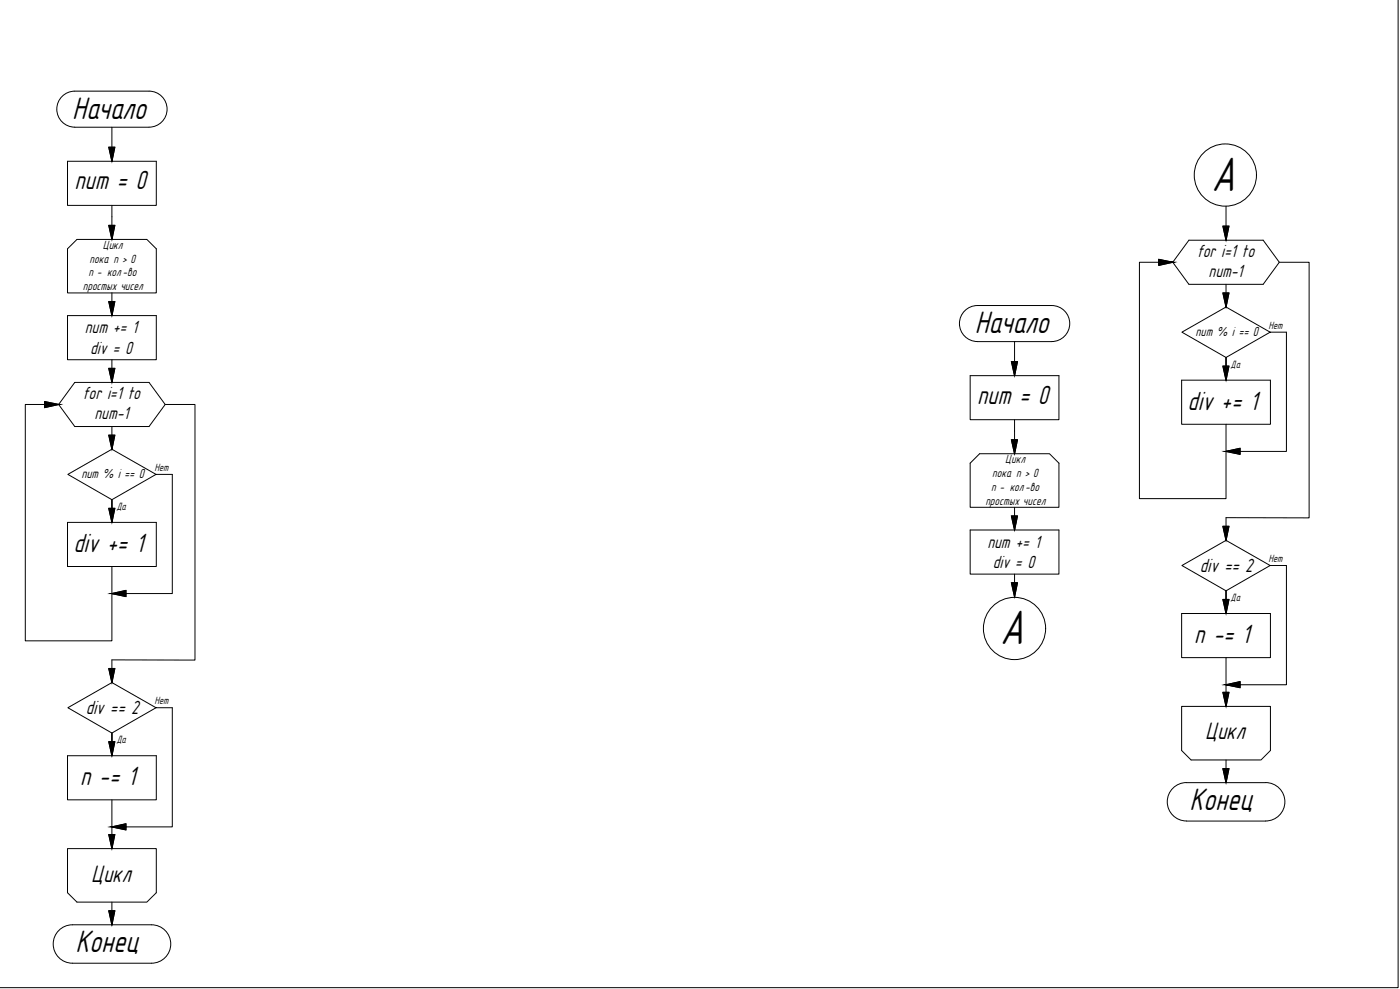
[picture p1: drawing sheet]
<svg xmlns="http://www.w3.org/2000/svg" width="841mm" height="594mm" viewBox="0 0 841 594" stroke-linecap="round" stroke-linejoin="round" font-family="sans-serif">
<!-- layer: Tonk -->
<g fill="none" stroke="#000" stroke-width=".6">
<path d="M37 58l3-2 4-1h46a11 11 0 0 1 10 11 11 11 0 0 1-10 10h-45a11 11 0 0 1-10-6 11 11 0 0 1 2-12zM67 76v21M41 97h53v26h-53zM67 123v21M737 124v20M41 149v27h53v-27M714 144h45l10 14-10 13h-45l-9-13zM67 176v14M737 171v13M41 190h53v26h-53zM580 187l2-2 4-1h46a11 11 0 0 1 11 10 11 11 0 0 1-11 11h-45a11 11 0 0 1-10-7 11 11 0 0 1 3-11zM737 184v-6v6"/>
<path d="M763 200l-26-16-27 16 27 15 26-15h10M67 216v14M609 205v21M45 230h45l9 13-9 13h-45l-10-13zM67 230v-7v7M583 226h53v26h-53zM710 228h53v27h-53zM737 225v-10v13M67 256v14M609 252v21M67 270v-7v7M583 278v27h53v-27"/>
<path d="M94 285l-27-15-26 15 26 15 27-15h10M41 314h53v26h-53zM67 310v-10v14M583 318h53v27h-53zM609 305v13M737 311v14M737 325v-7v7M763 340l-26-15-27 15 27 15 26-15h10M609 345v13v-6M710 369h53v26h-53zM737 365v-10v14M67 396v14"/>
<path d="M737 395v29M67 410v-7v7M94 425l-27-15-26 15 26 15 27-15h10M41 454h53v26h-53zM67 450v-10v14M710 451v-27h53v27M737 456v14M713 470h47M713 470a12 12 0 0 0-12 12 12 12 0 0 0 12 11h47a12 12 0 0 0 12-11 12 12 0 0 0-12-12M67 480v30M41 536v-26h53v26M35 559l3-2 4-1h49a12 12 0 0 1 12 11 12 12 0 0 1-12 12h-48a12 12 0 0 1-10-8 12 12 0 0 1 2-12z"/>
<path d="M67 542v14"/>
</g>
<!-- layer: Format -->
<g fill="#000" stroke="#000" stroke-width=".6">
<path d="M65 88h4l-2 9zM65 135h4l-2 9zM735 136h3l-1 8zM735 176h3l-1 8zM65 181h4l-2 9zM608 217h3l-2 9zM735 220h3l-1 8zM65 221h4l-2 9zM65 261h4l-2 9zM608 264h3l-2 9zM65 305h4l-2 9zM608 310h3l-2 8z"/>
<path d="M735 316h3l-1 9zM608 350h3l-2 8zM735 360h3l-1 9zM65 402h4l-2 8zM735 416h3l-1 8zM65 446h4l-2 8zM735 462h3l-1 8zM65 501h4l-2 9zM65 547h4l-2 9z"/>
<path d="M696 156l9 2h-9zM696 158v1l9-1z"/>
<path d="M27 241l8 2h-8zM27 243v2l8-2z"/>
<path d="M737 271l8-2v2zM737 271l8 2v-2z"/>
<path d="M67 357l9-2v2zM67 357l9 1v-1z"/>
<path d="M737 411l8-2v2zM737 411l8 2v-2z"/>
<path d="M67 497l9-2v2zM67 497l9 1v-1z"/>
</g>
<g fill="none" stroke="#000" stroke-width=".72">
<path d="M65 88h4l-2 9zM65 135h4l-2 9zM735 136h3l-1 8zM696 156l9 2-9 1zM735 176h3l-1 8zM65 181h4l-2 9zM608 217h3l-2 9zM735 220h3l-1 8zM65 221h4l-2 9zM27 241l8 2-8 2zM65 261h4l-2 9zM608 264h3l-2 9z"/>
<path d="M737 271l8-2v4zM65 305h4l-2 9zM608 310h3l-2 8zM735 316h3l-1 9zM67 357l9-2v3zM608 350h3l-2 8zM735 360h3l-1 9zM65 402h4l-2 8zM735 416h3l-1 8zM737 411l8-2v4zM65 446h4l-2 8zM735 462h3l-1 8z"/>
<path d="M67 497l9-2v3zM65 501h4l-2 9zM65 547h4l-2 9z"/>
</g>
<!-- layer: 0 -->
<g fill="none" stroke="#000" stroke-width=".6">
<path d="M840 0v593h-840M41 149l5-5h42l6 5M705 158h-21v142h53v-45M769 158h17v153h-49M773 200v71h-36M35 243h-20v142h52v-45M99 243h18v154l-50-1M583 278l5-5h42l6 5M104 285v72h-37M773 340v71h-36M104 425v72h-37M710 451l6 5h42l5-5"/>
<path d="M41 536l5 6h42l6-6"/>
<circle cx="736" cy="105" r="19"/>
<circle cx="609" cy="378" r="19"/>
</g>
<g font-size="30">
<text x="728" y="115">А</text>
<text x="601" y="387">А</text>
</g>
<g font-size="19.5">
<text x="43" y="71">Начало</text>
<text x="586" y="200">Начало</text>
<text x="715" y="487">Конец</text>
<text x="45" y="572">Конец</text>
</g>
<g font-size="16.5">
<text x="45" y="114">num = 0</text>
<text x="587" y="242">num = 0</text>
<text x="713" y="246">div += 1</text>
<text x="44" y="332">div += 1</text>
<text x="717" y="386">n -= 1</text>
<text x="48" y="471">n -= 1</text>
</g>
<g font-size="15">
<text x="724" y="444">Цикл</text>
<text x="55" y="530">Цикл</text>
</g>
<g font-size="12">
<text x="721" y="344">div == 2</text>
<text x="52" y="429">div == 2</text>
</g>
<g font-size="11">
<text x="719" y="154">for i=1 to</text>
<text x="726" y="167">num-1</text>
<text x="51" y="200">num += 1</text>
<text x="54" y="212">div = 0</text>
<text x="50" y="240">for i=1 to</text>
<text x="57" y="252">num-1</text>
<text x="593" y="329">num += 1</text>
<text x="596" y="341">div = 0</text>
</g>
<g font-size="8.2">
<text x="718" y="202">num % i == 0</text>
<text x="49" y="287">num % i == 0</text>
</g>
<g font-size="7.5">
<text x="62" y="149">Цикл</text>
<text x="54" y="158">пока n &gt; 0</text>
<text x="53" y="166">n - кол-во</text>
<text x="50" y="174">простых чисел</text>
<text x="604" y="278">Цикл</text>
<text x="596" y="287">пока n &gt; 0</text>
<text x="595" y="295">n - кол-во</text>
<text x="592" y="303">простых чисел</text>
</g>
<g font-size="6.6">
<text x="762" y="197">Нет</text>
<text x="739" y="221">Да</text>
<text x="93" y="283">Нет</text>
<text x="70" y="306">Да</text>
<text x="762" y="338">Нет</text>
<text x="739" y="361">Да</text>
<text x="93" y="423">Нет</text>
<text x="70" y="446">Да</text>
</g>
</svg>
